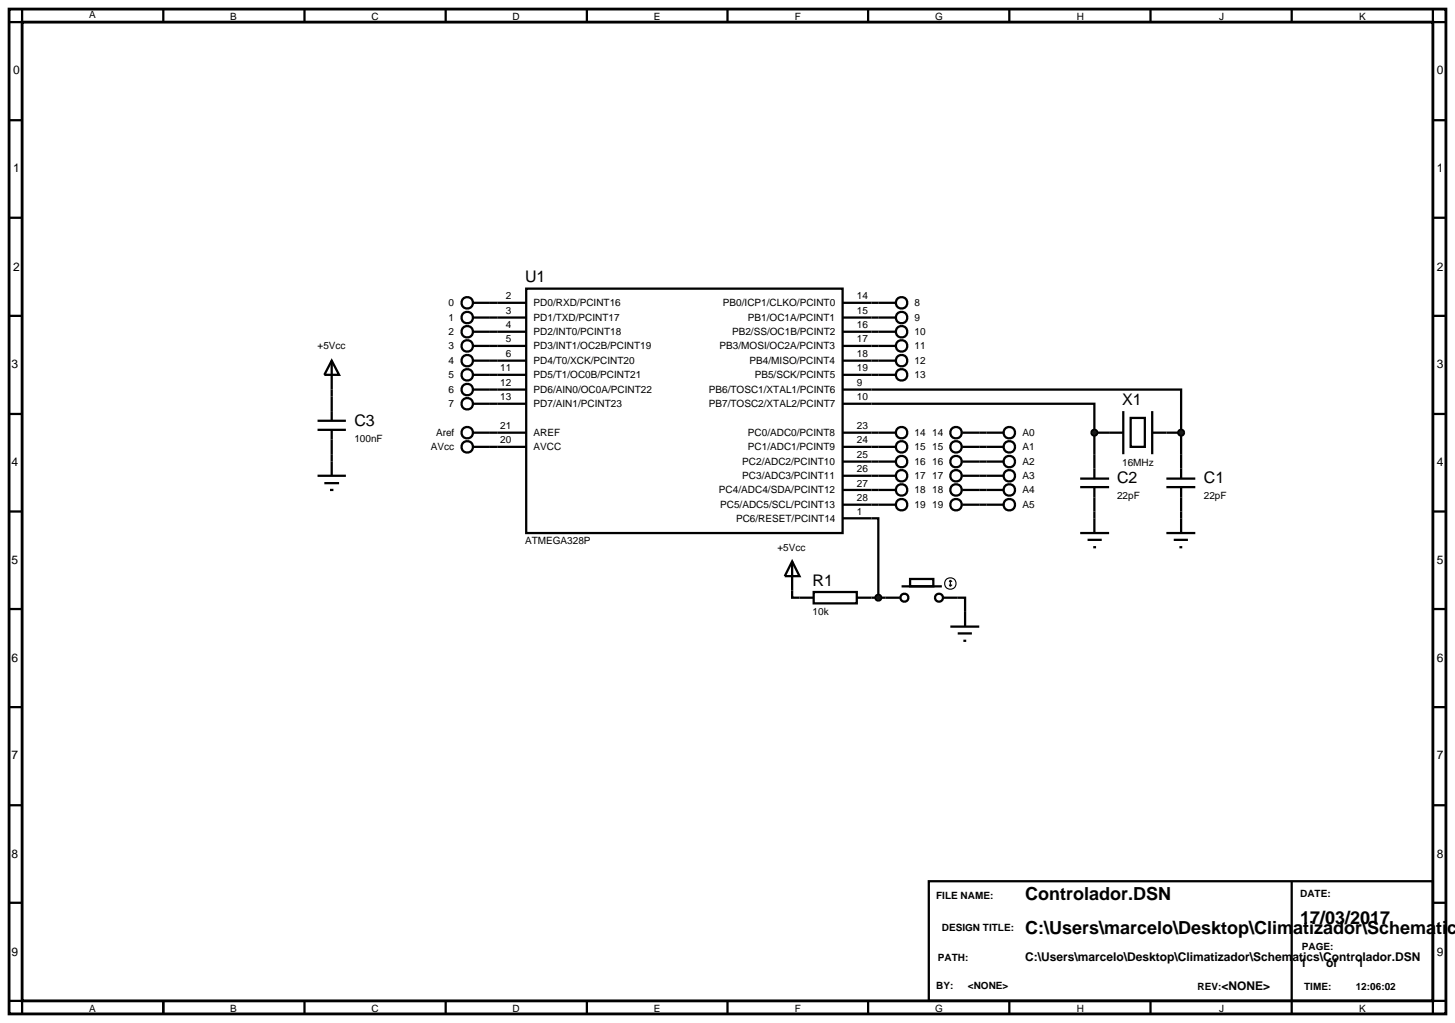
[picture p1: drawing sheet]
<svg xmlns="http://www.w3.org/2000/svg" width="257mm" height="180mm" viewBox="0 0 257 180" stroke-linecap="round" stroke-linejoin="round" font-family="sans-serif">
<path d="M1.6 1.6h253.4v177.2h-253.4zM3.9 3.9h248.8v172.6h-248.8z" fill="none" stroke="#000" stroke-width=".5"/>
<g fill="none" stroke="#000" stroke-width=".4">
<path d="M3.9 1.6v2.3h-2.3M28.8 1.6v2.3M53.7 1.6v2.3M78.6 1.6v2.3M103.5 1.6v2.3M128.3 1.6v2.3M153.1 1.6v2.3M178 1.6v2.3M202.9 1.6v2.3M227.8 1.6v2.3M252.7 1.6v2.3h2.3M1.6 21.2h2.3"/>
<path d="M1.6 38.4h2.3M252.7 21.2h2.3M252.7 38.4h2.3M1.6 55.7h2.3M83.4 53.4h9.4M83.4 56h9.4M83.4 58.5h9.4M92.8 50.9h55.8v43.1h-55.8zM148.6 53.4h9.4M148.6 56h9.4M148.6 58.5h9.4M252.7 55.7h2.3"/>
<path d="M1.6 73h2.3M58.5 68.7v1.2M83.4 61h9.4M83.4 63.6h9.4M83.4 66.1h9.4M83.4 68.7h9.4M83.4 71.2h9.4M83.4 76.3h9.4M83.4 78.8h9.4M148.6 68.7h59.7v7.6M148.6 71.2h44.4v5.1M148.6 61h9.4"/>
<path d="M148.6 63.6h9.4M148.6 66.1h9.4M148.6 76.3h9.4M148.6 78.8h9.4M169.7 76.3h7.3M169.7 78.8h7.3M193 76.3h2.6M193 76.3v3.8M205.7 76.3h2.6M208.3 76.3v3.8M252.7 73h2.3M1.6 90.2h2.3"/>
<path d="M58.5 80.1v1.3M148.6 91.4h6.3v14M148.6 81.4h9.4M148.6 83.9h9.4M148.6 86.4h9.4M148.6 89h9.4M169.7 81.4h7.3M169.7 83.9h7.3M169.7 86.4h7.3M169.7 89h7.3M193 90.2v1.2M208.3 90.2v1.2"/>
<path d="M252.7 90.2h2.3M1.6 107.4h2.3M139.7 104.1v1.3h3.8M143.5 104.4h7.6v2h-7.6zM151.1 105.4h7.6M159 103.4h7.1M160.5 102.1h4.1v1.3h-4.1zM166.4 105.4h3.8v5.1M167.6 110.5h5.1M168.9 111.7h2.5M169.9 113h.5M252.7 107.4h2.3"/>
<path d="M1.6 124.7h2.3M252.7 124.7h2.3M1.6 142h2.3M1.6 159.2h2.3M163.8 155.4h88.9v21.1h-88.9zM227.8 155.4v23.4M252.7 142h2.3M252.7 159.2h2.3M1.6 176.5h2.3v2.3M28.8 176.5v2.3M53.7 176.5v2.3M78.6 176.5v2.3"/>
<path d="M103.5 176.5v2.3M128.3 176.5v2.3M153.1 176.5v2.3M178 176.5v2.3M202.9 176.5v2.3M255 176.5h-2.3v2.3"/>
<circle cx="82.4" cy="56" r="1.01"/>
<circle cx="82.4" cy="53.4" r="1.01"/>
<circle cx="82.4" cy="58.5" r="1.01"/>
<circle cx="159" cy="58.5" r="1.01"/>
<circle cx="159" cy="53.4" r="1.01"/>
<circle cx="159" cy="56" r="1.01"/>
<circle cx="82.4" cy="68.7" r="1.01"/>
<circle cx="82.4" cy="66.1" r="1.01"/>
<circle cx="82.4" cy="78.8" r="1.01"/>
<circle cx="82.4" cy="61" r="1.01"/>
<circle cx="82.4" cy="63.6" r="1.01"/>
<circle cx="82.4" cy="76.3" r="1.01"/>
<circle cx="82.4" cy="71.2" r="1.01"/>
<circle cx="159" cy="61" r="1.01"/>
<circle cx="159" cy="63.6" r="1.01"/>
<circle cx="159" cy="76.3" r="1.01"/>
<circle cx="159" cy="66.1" r="1.01"/>
<circle cx="159" cy="78.8" r="1.01"/>
<circle cx="168.6" cy="76.3" r="1.01"/>
<circle cx="168.6" cy="78.8" r="1.01"/>
<circle cx="178" cy="76.3" r="1.01"/>
<circle cx="178" cy="78.8" r="1.01"/>
<circle cx="159" cy="86.4" r="1.01"/>
<circle cx="159" cy="89" r="1.01"/>
<circle cx="159" cy="83.9" r="1.01"/>
<circle cx="159" cy="81.4" r="1.01"/>
<circle cx="168.6" cy="86.4" r="1.01"/>
<circle cx="168.6" cy="89" r="1.01"/>
<circle cx="168.6" cy="83.9" r="1.01"/>
<circle cx="168.6" cy="81.4" r="1.01"/>
<circle cx="178" cy="86.4" r="1.01"/>
<circle cx="178" cy="89" r="1.01"/>
<circle cx="178" cy="83.9" r="1.01"/>
<circle cx="178" cy="81.4" r="1.01"/>
<circle cx="159.5" cy="105.4" r=".7"/>
<circle cx="165.6" cy="105.4" r=".7"/>
</g>
<g fill="none" stroke="#000" stroke-width=".2">
<path d="M167.4 103.1l.2 .3M167.6 102.3v1.1M167.6 102.3l-.2 .3M167.6 102.3l.3 .3M167.9 103.1l-.3 .3"/>
<circle cx="167.6" cy="102.9" r="1.01"/>
</g>
<path d="M154.6 105l.3-.1-.5 .5zM154.9 104.9l.4 .2 .1 .3zM155.4 105.4l-.2 .4-.3 .1zM154.4 105.4l.5 .5-.3-.1z" fill="#004000" stroke="#000" stroke-width=".4"/>
<path d="M154.4 105.4l.5-.5 .5 .5-.5 .5z" fill="#004000"/>
<path d="M195.6 76.3h2.5M198.1 72.5v7.6M199.4 73.7h2.5v5.1h-2.5zM203.2 72.5v7.6M203.2 76.3h2.5M139.7 99l1.3 2.6h-2.6zM139.7 99v5.1M205.7 85.9h5.1M205.7 84.4h5.1M208.3 80.1v4.3M208.3 85.9v4.3" fill="none" stroke="#000" stroke-width=".4"/>
<path d="M207.9 76l.4-.2-.5 .5zM208.3 75.8l.4 .2 .1 .3zM208.8 76.3l-.1 .3-.4 .2zM207.8 76.3l.5 .5-.4-.2z" fill="#004000" stroke="#000" stroke-width=".4"/>
<path d="M207.8 76.3l.5-.5 .5 .5-.5 .5z" fill="#004000"/>
<path d="M190.5 85.9h5.1M190.5 84.4h5.1M193 80.1v4.3M193 85.9v4.3" fill="none" stroke="#000" stroke-width=".4"/>
<path d="M192.6 76l.4-.2-.5 .5zM193 75.8l.4 .2 .1 .3zM193.5 76.3l-.1 .3-.4 .2zM192.5 76.3l.5 .5-.4-.2z" fill="#004000" stroke="#000" stroke-width=".4"/>
<path d="M192.5 76.3l.5-.5 .5 .5-.5 .5z" fill="#004000"/>
<g fill="none" stroke="#000" stroke-width=".4">
<path d="M56 75.8h5M56 74.2h5M58.5 63.6l1.3 2.5h-2.6zM58.5 63.6v5.1M58.5 69.9v4.3M58.5 75.8v4.3M56 83.9h5M57.2 85.2h2.6M58.2 86.4h.6M58.5 81.4v2.5M190.5 94h5.1M191.8 95.2h2.5"/>
<path d="M192.8 96.5h.5M193 91.4v2.6M205.7 94h5.1M207 95.2h2.5M208 96.5h.5M208.3 91.4v2.6"/>
</g>
<g font-size="3.2">
<text x="180.8" y="158.8">Controlador.DSN</text>
<text x="180.8" y="164.7">C:\Users\marcelo\Desktop\Climatizador\Schematics</text>
<text x="229.3" y="162.9">17/03/2017</text>
</g>
<g font-size="2.8">
<text x="92.6" y="49.8">U1</text>
<text x="197.9" y="71.4">X1</text>
<text x="62.5" y="75.1">C3</text>
<text x="197" y="85.2">C2</text>
<text x="212.3" y="85.2">C1</text>
<text x="143.3" y="103.3">R1</text>
</g>
<g font-size="2.1">
<text x="2.3" y="13.1">0</text>
<text x="253.4" y="13.1">0</text>
<text x="2.3" y="30.4">1</text>
<text x="253.4" y="30.4">1</text>
<text x="2.3" y="47.7">2</text>
<text x="253.4" y="47.7">2</text>
<text x="2" y="64.9">3</text>
<text x="253.4" y="64.9">3</text>
<text x="2" y="82.2">4</text>
<text x="253.4" y="82.2">4</text>
<text x="2" y="99.4">5</text>
<text x="253.4" y="99.4">5</text>
<text x="2" y="116.7">6</text>
<text x="253.4" y="116.7">6</text>
<text x="2" y="133.9">7</text>
<text x="253.4" y="133.9">7</text>
<text x="2" y="151.2">8</text>
<text x="253.4" y="151.2">8</text>
<text x="2" y="168.5">9</text>
<text x="180.8" y="169.5">C:\Users\marcelo\Desktop\Climatizador\Schematics\Controlador.DSN</text>
<text x="229.3" y="170.5">1</text>
<text x="233.9" y="170.5">of</text>
<text x="239.4" y="170.5">1</text>
<text x="253.4" y="168.5">9</text>
<text x="215.4" y="174.6">&lt;NONE&gt;</text>
</g>
<g font-size="1.8">
<text x="15.7" y="3.2">A</text>
<text x="40.6" y="3.5">B</text>
<text x="65.5" y="3.5">C</text>
<text x="90.4" y="3.5">D</text>
<text x="115.3" y="3.5">E</text>
<text x="140.2" y="3.5">F</text>
<text x="164.9" y="3.5">G</text>
<text x="189.9" y="3.5">H</text>
<text x="215" y="3.5">J</text>
<text x="239.7" y="3.5">K</text>
<text x="79.1" y="54">0</text>
<text x="89.2" y="52.8">2</text>
<text x="94.1" y="54">PD0/RXD/PCINT16</text>
<text x="127.5" y="54">PB0/ICP1/CLKO/PCINT0</text>
<text x="151.1" y="52.8">14</text>
<text x="161.3" y="54">8</text>
<text x="79.1" y="56.6">1</text>
<text x="79.1" y="59.1">2</text>
<text x="89.2" y="57.9">4</text>
<text x="89.2" y="55.4">3</text>
<text x="94.1" y="59.1">PD2/INT0/PCINT18</text>
<text x="94.1" y="56.6">PD1/TXD/PCINT17</text>
<text x="129.1" y="59.1">PB2/SS/OC1B/PCINT2</text>
<text x="131.9" y="56.6">PB1/OC1A/PCINT1</text>
<text x="151.1" y="55.4">15</text>
<text x="151.1" y="57.9">16</text>
<text x="161.3" y="56.6">9</text>
<text x="161.3" y="59.1">10</text>
<text x="56" y="61.6">+5Vcc</text>
<text x="79.1" y="61.6">3</text>
<text x="79.1" y="64.2">4</text>
<text x="88.2" y="65.5">11</text>
<text x="89.2" y="63">6</text>
<text x="89.2" y="60.4">5</text>
<text x="94.1" y="64.2">PD4/T0/XCK/PCINT20</text>
<text x="94.1" y="61.6">PD3/INT1/OC2B/PCINT19</text>
<text x="126.9" y="61.6">PB3/MOSI/OC2A/PCINT3</text>
<text x="132.2" y="64.2">PB4/MISO/PCINT4</text>
<text x="151.1" y="60.4">17</text>
<text x="151.1" y="63">18</text>
<text x="151.1" y="65.5">19</text>
<text x="161.3" y="61.6">11</text>
<text x="161.3" y="64.2">12</text>
<text x="79.1" y="66.7">5</text>
<text x="79.1" y="69.3">6</text>
<text x="79.1" y="71.8">7</text>
<text x="88.2" y="68.1">12</text>
<text x="88.2" y="70.6">13</text>
<text x="94.1" y="69.3">PD6/AIN0/OC0A/PCINT22</text>
<text x="94.1" y="66.7">PD5/T1/OC0B/PCINT21</text>
<text x="94.1" y="71.8">PD7/AIN1/PCINT23</text>
<text x="125" y="71.8">PB7/TOSC2/XTAL2/PCINT7</text>
<text x="125" y="69.3">PB6/TOSC1/XTAL1/PCINT6</text>
<text x="133.1" y="66.7">PB5/SCK/PCINT5</text>
<text x="151.1" y="70.6">10</text>
<text x="151.1" y="68.1">9</text>
<text x="161.3" y="66.7">13</text>
<text x="62.5" y="77.9">100nF</text>
<text x="76.9" y="76.9">Aref</text>
<text x="88.2" y="75.7">21</text>
<text x="94.1" y="76.9">AREF</text>
<text x="131.9" y="76.9">PC0/ADC0/PCINT8</text>
<text x="151.1" y="75.7">23</text>
<text x="161.3" y="76.9">14</text>
<text x="164.4" y="76.9">14</text>
<text x="180.3" y="76.9">A0</text>
<text x="76" y="79.4">AVcc</text>
<text x="88.2" y="78.2">20</text>
<text x="94.1" y="79.4">AVCC</text>
<text x="130.9" y="82">PC2/ADC2/PCINT10</text>
<text x="131.9" y="79.4">PC1/ADC1/PCINT9</text>
<text x="151.1" y="83.3">26</text>
<text x="151.1" y="80.8">25</text>
<text x="151.1" y="78.2">24</text>
<text x="161.3" y="79.4">15</text>
<text x="161.3" y="82">16</text>
<text x="164.4" y="79.4">15</text>
<text x="164.4" y="82">16</text>
<text x="180.3" y="79.4">A1</text>
<text x="180.3" y="82">A2</text>
<text x="197.9" y="82.1">16MHz</text>
<text x="126.8" y="87">PC4/ADC4/SDA/PCINT12</text>
<text x="127" y="89.6">PC5/ADC5/SCL/PCINT13</text>
<text x="130.9" y="84.5">PC3/ADC3/PCINT11</text>
<text x="151.1" y="88.4">28</text>
<text x="151.1" y="85.8">27</text>
<text x="161.3" y="84.5">17</text>
<text x="161.3" y="87">18</text>
<text x="161.3" y="89.6">19</text>
<text x="164.4" y="84.5">17</text>
<text x="164.4" y="87">18</text>
<text x="164.4" y="89.6">19</text>
<text x="180.3" y="84.5">A3</text>
<text x="180.3" y="87">A4</text>
<text x="180.3" y="89.6">A5</text>
<text x="197" y="88">22pF</text>
<text x="212.3" y="88">22pF</text>
<text x="92.6" y="96">ATMEGA328P</text>
<text x="129.8" y="92">PC6/RESET/PCINT14</text>
<text x="151.1" y="90.8">1</text>
<text x="137.1" y="97.1">+5Vcc</text>
<text x="143.3" y="108.4">10k</text>
<text x="165.1" y="158.6">FILE NAME:</text>
<text x="229.3" y="158.1">DATE:</text>
<text x="166.1" y="164.2">DESIGN TITLE:</text>
<text x="229.6" y="167.5">PAGE:</text>
<text x="165.4" y="169.5">PATH:</text>
<text x="15.7" y="178.4">A</text>
<text x="40.6" y="178.4">B</text>
<text x="65.5" y="178.4">C</text>
<text x="90.4" y="178.4">D</text>
<text x="115.3" y="178.4">E</text>
<text x="140.2" y="178.4">F</text>
<text x="164.9" y="178.4">G</text>
<text x="165.1" y="174.4">BY:</text>
<text x="170.7" y="174.4">&lt;NONE&gt;</text>
<text x="189.9" y="178.4">H</text>
<text x="211.2" y="174.6">REV:</text>
<text x="215" y="178.4">J</text>
<text x="230" y="174.6">TIME:</text>
<text x="239.1" y="174.6">12:06:02</text>
<text x="239.7" y="178.4">K</text>
</g>
</svg>
